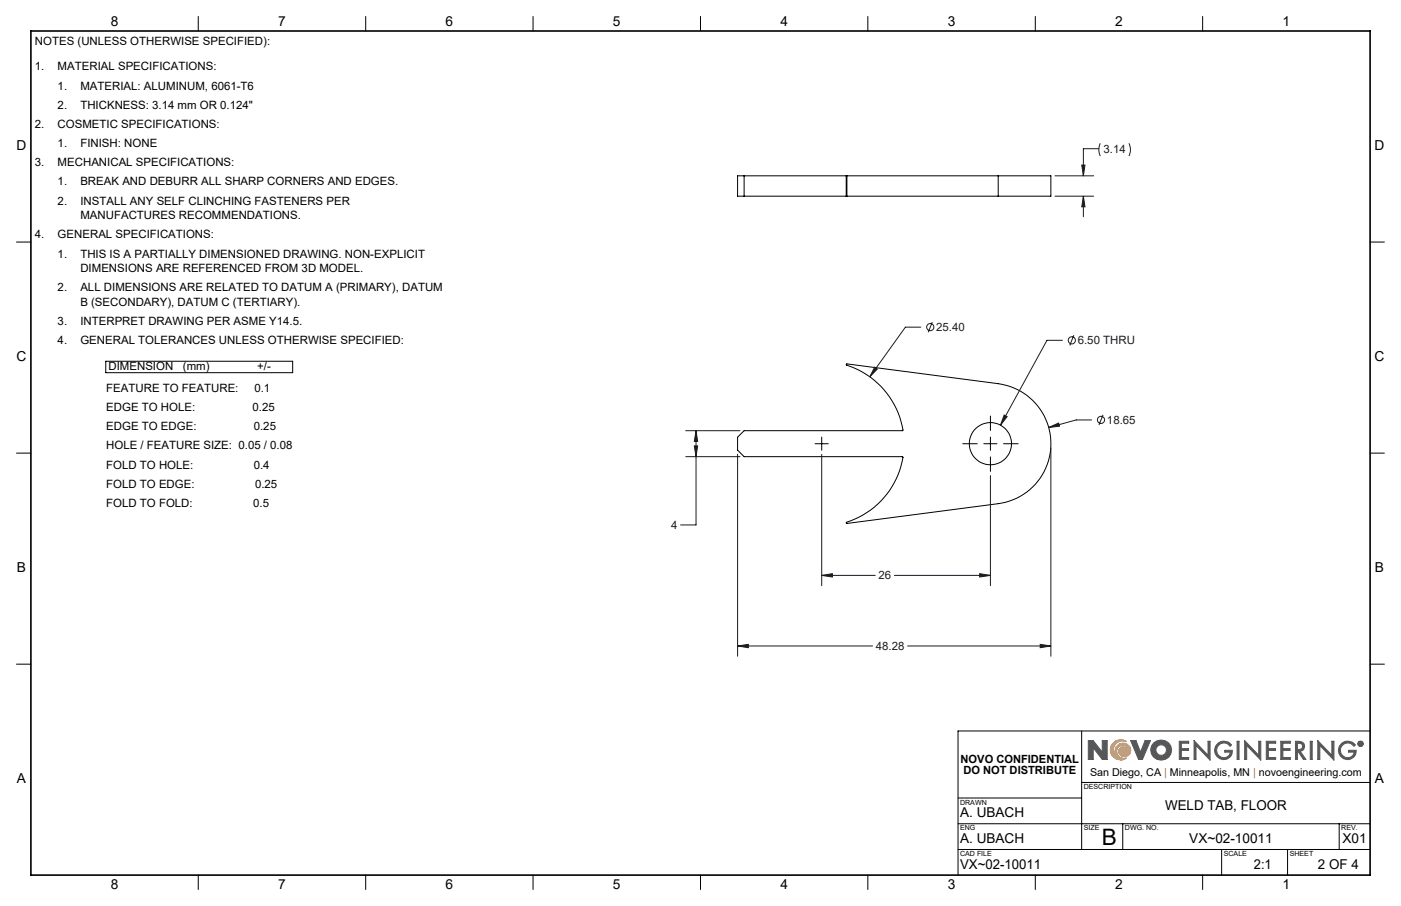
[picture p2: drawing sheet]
<svg xmlns="http://www.w3.org/2000/svg" width="432mm" height="279mm" viewBox="0 0 432 279" stroke-linecap="round" stroke-linejoin="round" font-family="sans-serif">
<g fill="none" stroke="#000" stroke-width=".31">
<path d="M61.1 5.1v4.5M112.7 5.1v4.5M164.3 5.1v4.5M215.9 5.1v4.5M267.5 5.1v4.5M319.1 5.1v4.5M370.7 5.1v4.5M229.3 54.2v6.3M260.8 54.2h.2M260.8 54.2h-33.5v6.3h33.5M260.8 54.2v6.3M261 54.2v6.3"/>
<path d="M261 54.2h46.7M307.7 54.2h16.2v6.3h-16.2M307.7 54.2v6.3M5.1 74.6h4.4M260.8 60.5h.2M261 60.5h46.7M422.3 74.6h4.4M5.1 139.7h4.4M229.3 132.8h48.9a25.2 25.2 0 0 0-17.4-20.3l.2-.3 46.7 6.1a18.7 18.7 0 0 1 16.2 18.5 18.7 18.7 0 0 1-16.2 18.5l-46.7 6.1-.2-.2a25.3 25.3 0 0 0 17.4-20.3l-48.9-.1-2-2v-4zM422.3 139.7h4.4M5.1 204.8h4.4M422.3 204.8h4.4"/>
<path d="M333.4 225.4v36.6M422.3 225.4h-127v44.5M295.3 254h127M295.3 246.1h38.1M333.4 241.3h88.9M346 254v8M412.7 254v8M61.1 269.9v4.4M112.7 269.9v4.4M164.3 269.9v4.4M215.9 269.9v4.4M267.5 269.9v4.4"/>
<path d="M295.3 262h127M319.1 269.9v4.4M370.7 269.9v4.4M376.5 262v7.9M396.8 262v7.9"/>
<circle cx="305.3" cy="136.8" r="6.5"/>
</g>
<path d="M342.7 229.6a3.1 3.1 0 0 1 4.5-.9 2.82 2.82 0 0 0-3.9 1.7 2.82 2.82 0 0 0 2.3 3.6 2.45 2.45 0 0 1-1.1-4.2 2.45 2.45 0 0 1 4 1.5 1.88 1.88 0 0 1-1.9 2.1 1.88 1.88 0 0 1-1.8-2.2l.6-.7a1.82 1.82 0 0 1 2.4 1.5 1.89 1.89 0 0 0-2.6-2 1.89 1.89 0 0 0-.3 3.3l1.5 .6 .8-.1a3.2 3.2 0 0 1-4-.2 3.2 3.2 0 0 1-.5-4z" fill="none" stroke="#f78d2a" stroke-width=".31"/>
<g fill="none" stroke="#555759" stroke-width=".31">
<path d="M336.9 230.6v3.6h-1.5v-5.8h1.5l2.8 3.6M336.9 230.6h.1M337 230.6l2.7 3.6h1.5v-5.8h-1.5v3.6M339.7 232h.1M348.5 228.4h1.6l1.4 3.6 1.4-3.6h1.7l-2.5 5.8h-1.2zM363.5 228.6h2.9v.6h-2.3v1.7h2.2v.5h-2.2v2.2h2.3v.6h-2.9zM368 228.4l4.3 4.5v-4.3h.7v5.8l-4.4-4.5v4.3h-.6zM375.4 229.2a2.89 2.89 0 0 1 4.2 .5l-.5 .5a2.26 2.26 0 0 0-3.2-.7 2.26 2.26 0 0 0-.5 3.2 2.26 2.26 0 0 0 3.3 .4l.5-1.1h-1.7v-.6h2.3a2.78 2.78 0 0 1-4 2.5 2.78 2.78 0 0 1-.4-4.7zM381.3 228.6h.6v5.6h-.6zM383.6 228.4l4.3 4.5v-4.3h.7v5.8l-4.4-4.5v4.3h-.6zM390.3 228.6h2.9v.6h-2.3v1.7h2.2v.5h-2.2v2.2h2.3v.6h-2.9zM394.8 228.6h2.9v.6h-2.3v1.7h2.2v.5h-2.2v2.2h2.3v.6h-2.9z"/>
<path d="M399.3 228.6a2.74 2.74 0 0 1 2.6 .8l.2 .8-.3 .9-1.1 .6 1.8 2.5h-.8l-1.7-2.5h-.1v2.5h-.6zM399.9 229.2l1.1 .1a1.02 1.02 0 0 1 0 1.7l-1.1 .2zM403.8 228.6h.6v5.6h-.6zM406.2 228.4l4.3 4.5v-4.3h.6v5.8l-4.3-4.5v4.3h-.6zM413.6 229.2a2.89 2.89 0 0 1 4.2 .5l-.5 .5a2.25 2.25 0 0 0-3.3-.7 2.25 2.25 0 0 0-.2 3.4 2.25 2.25 0 0 0 3.4-.3l.1-.6h-1.6v-.6h2.3a2.79 2.79 0 0 1-4 2.5 2.79 2.79 0 0 1-.4-4.7zM419 228.9l.6 .1-.1 .4 .2 .4-.4-.4-.3 .4zM419.2 229l.3 .2-.3 .1z"/>
<circle cx="357.9" cy="231.3" r="1.64"/>
<circle cx="357.9" cy="231.3" r="3.2"/>
<circle cx="419.3" cy="229.4" r=".85"/>
<circle cx="419.3" cy="229.4" r=".71"/>
</g>
<path d="M9.5 9.6h412.8v260.3h-412.8z" fill="none" stroke="#000" stroke-width=".5"/>
<path d="M343 229.1a3.2 3.2 0 0 1 4.2-.4 2.82 2.82 0 0 0-3.9 1.7 2.82 2.82 0 0 0 2.3 3.6 2.43 2.43 0 0 1-1.9-2.8 2.43 2.43 0 0 1 2.7-2 2.43 2.43 0 0 1 2.1 2.7 1.82 1.82 0 0 1-2.5 1.5 1.82 1.82 0 0 1-.9-2.7 1.73 1.73 0 0 1 2.7 1.3 1.9 1.9 0 0 0-2.6-2 1.9 1.9 0 0 0-.3 3.3l.8 .5h1.5a3.2 3.2 0 0 1-4.2-.4 3.2 3.2 0 0 1 0-4.3z" fill-rule="evenodd" fill="#f78d2a"/>
<path d="M335.4 228.4v5.8h1.5v-3.6l2.8 3.6h1.5v-5.8h-1.5v3.6l-2.8-3.6zM348.5 228.4l2.4 5.8h1.2l2.5-5.8h-1.7l-1.4 3.6-1.4-3.6zM355.6 229.1a3.1 3.1 0 0 0 .2 4.6 3.1 3.1 0 0 0 4.6-.6 3.1 3.1 0 0 0-1-4.5l-1.8-.4-1 .3zM356.2 231.3a1.65 1.65 0 0 1 3.3 0 1.65 1.65 0 0 1-3.3 0zM363.5 228.6v5.6h2.9v-.6h-2.3v-2.2h2.2v-.5h-2.2v-1.7h2.3v-.6zM368 228.4v5.8h.6v-4.3l4.4 4.5v-5.8h-.7v4.3zM375.2 229.3a2.79 2.79 0 0 0 .7 4.7 2.79 2.79 0 0 0 3.9-2.6h-2.3v.6h1.7a2.16 2.16 0 0 1-3 1.4 2.16 2.16 0 0 1-.9-3.2 2.22 2.22 0 0 1 3.8 0l.5-.5a2.92 2.92 0 0 0-4.4-.4zM381.3 228.6v5.6h.6v-5.6zM383.6 228.4v5.8h.6v-4.3l4.4 4.5v-5.8h-.7v4.3zM390.3 228.6v5.6h2.9v-.6h-2.3v-2.2h2.2v-.5h-2.2v-1.7h2.3v-.6zM394.8 228.6v5.6h2.9v-.6h-2.3v-2.2h2.2v-.5h-2.2v-1.7h2.3v-.6zM399.3 228.6v5.6h.6v-2.5l1.8 2.5h.8l-1.8-2.5 1.1-.6 .3-1.3a1.6 1.6 0 0 0-2.1-1.2zM399.9 229.2l1.3 .3 .3 .4-.3 1-1.3 .3zM403.8 228.6v5.6h.6v-5.6zM406.2 228.4v5.8h.6v-4.3l4.3 4.5v-5.8h-.6v4.3zM413.3 229.4a2.79 2.79 0 0 0 .9 4.6 2.79 2.79 0 0 0 3.8-2.6h-2.3v.6h1.6a2.18 2.18 0 0 1-3.2 1.3 2.18 2.18 0 0 1-.4-3.5 2.22 2.22 0 0 1 3.6 .4l.5-.5a2.89 2.89 0 0 0-4.5-.3zM419 228.9v.9h.2v-.4l.5 .4-.2-.4 .2-.4zM419.2 229l.3 .2-.3 .1zM418.5 229.4a.85 .85 0 0 0 1.7 0 .85 .85 0 0 0-1.7 0zM418.6 229.4a.71 .71 0 0 1 1.4 0 .71 .71 0 0 1-1.4 0z" fill-rule="evenodd" fill="#555759"/>
<g fill="none" stroke="#191924" stroke-width=".31">
<path d="M325.2 54.2h11.9M333.4 50.9h1l-.5 3.3zM338.7 45.9h-4.8v8.3M339.1 44.2l-.4 1.8 .4 2.1M347.9 44.2l.5 1.5v.9l-.5 1.5M325.2 60.5h11.9M333.9 60.5l.5 3.3h-1zM333.9 60.5v6.4M287.3 99.3l-1.2 3.1M269.6 113.2l.8 .6-2.3 2.4zM283.8 100.9h-4.8l-10.9 15.3M327.4 105h-4.7l-14.3 26.1"/>
<path d="M331 103.4l-1.3 3.1M211.3 132.8h16.8M214 137.5h1l-.5 3.3zM214.5 132.8l.5 3.3h-1zM214.5 132.8v29.1h-4.7M309.5 128l.9 .5-2 2.6zM323.2 131.8l3.1-1.3 .2 .9zM323.9 138.1v64.3M336.4 129.5h-4.7l-8.5 2.3M340 127.9l-1.3 3.2M211.3 140.8h16.8M227.3 140.1v62.3"/>
<path d="M253.3 140.1v40.5M305.3 146.6v34M253.3 177.4l3.2-.5v1zM253.3 177.4h16.5M275.7 177.4h29.6M301.9 176.9l3.4 .5-3.4 .5zM227.3 199.2l3.3-.5v1zM227.3 199.2h41.6M279.7 199.2h44.2M320.6 198.7l3.3 .5-3.3 .5z"/>
<circle cx="286.7" cy="100.9" r="1.11"/>
<circle cx="330.3" cy="105" r="1.1"/>
<circle cx="339.3" cy="129.5" r="1.09"/>
</g>
<path d="M32.6 111.4h57.6v3.5h-57.6zM251.2 136.8h4.1M253.3 134.8v4.1M296.7 136.8h4.5M303.2 136.8h4.1M305.3 128.3v4.5M305.3 134.8v4.1M309.3 136.8h4.5M305.3 140.9v4.5" fill="none" stroke="#000" stroke-width=".31"/>
<path d="M253.3 177.4l3.2-.5v1zM301.9 176.9l3.4 .5-3.4 .5zM214.5 132.8l.5 3.3h-1zM214 137.5h1l-.5 3.3zM227.3 199.2l3.3-.5v1zM320.6 198.7l3.3 .5-3.3 .5zM323.2 131.8l3.3-.4-.2-.9zM269.6 113.2l-1.5 3 2.3-2.4zM309.5 128l-1.1 3.1 2-2.6zM333.9 60.5l.5 3.3h-1zM333.4 50.9h1l-.5 3.3z" fill="#191924"/>
<text font-size="7" x="339.5" y="260.5">B</text>
<g font-size="4.2">
<text x="34.1" y="8.1">8</text>
<text x="85.7" y="8.1">7</text>
<text x="137.3" y="8.1">6</text>
<text x="188.9" y="8.1">5</text>
<text x="240.5" y="8.1">4</text>
<text x="292.1" y="8.1">3</text>
<text x="343.7" y="8.1">2</text>
<text x="395.3" y="8.1">1</text>
<text x="5.1" y="46.4">D</text>
<text x="423.7" y="46.4">D</text>
<text x="5.1" y="111.4">C</text>
<text x="423.7" y="111.4">C</text>
<text x="5.2" y="176.5">B</text>
<text x="423.8" y="176.5">B</text>
<text x="5.2" y="241.6">A</text>
<text x="423.8" y="241.6">A</text>
<text x="359.1" y="249.9">WELD TAB, FLOOR</text>
<text x="295.9" y="252">A. UBACH</text>
<text x="295.9" y="260">A. UBACH</text>
<text x="366.5" y="260">VX~02-10011</text>
<text x="413.8" y="260">X01</text>
<text x="295.9" y="267.9">VX~02-10011</text>
<text x="386.5" y="267.9">2:1</text>
<text x="406.2" y="267.9">2 OF 4</text>
<text x="34.1" y="274.2">8</text>
<text x="85.7" y="274.2">7</text>
<text x="137.3" y="274.2">6</text>
<text x="188.9" y="274.2">5</text>
<text x="240.5" y="274.2">4</text>
<text x="292.1" y="274.2">3</text>
<text x="343.7" y="274.2">2</text>
<text x="395.3" y="274.2">1</text>
</g>
<g font-size="3.5">
<text x="10.8" y="13.8">NOTES (UNLESS OTHERWISE SPECIFIED):</text>
<text x="10.8" y="21.7">1.</text>
<text x="17.8" y="21.7">MATERIAL SPECIFICATIONS:</text>
<text x="17.8" y="27.6">1.</text>
<text x="24.8" y="27.6">MATERIAL: ALUMINUM, 6061-T6</text>
<text x="17.8" y="33.5">2.</text>
<text x="24.8" y="33.5">THICKNESS: 3.14 mm OR 0.124&quot;</text>
<text x="10.8" y="39.4">2.</text>
<text x="17.8" y="39.4">COSMETIC SPECIFICATIONS:</text>
<text x="17.8" y="45.3">1.</text>
<text x="24.8" y="45.3">FINISH: NONE</text>
<text x="10.8" y="51.3">3.</text>
<text x="17.8" y="51.3">MECHANICAL SPECIFICATIONS:</text>
<text x="17.8" y="57.2">1.</text>
<text x="24.8" y="57.2">BREAK AND DEBURR ALL SHARP CORNERS AND EDGES.</text>
<text x="17.8" y="63.1">2.</text>
<text x="24.8" y="63.1">INSTALL ANY SELF CLINCHING FASTENERS PER</text>
<text x="24.8" y="67.6">MANUFACTURES RECOMMENDATIONS.</text>
<text x="10.8" y="73.5">4.</text>
<text x="17.8" y="73.5">GENERAL SPECIFICATIONS:</text>
<text x="17.8" y="79.4">1.</text>
<text x="24.8" y="79.4">THIS IS A PARTIALLY DIMENSIONED DRAWING. NON-EXPLICIT</text>
<text x="24.8" y="83.9">DIMENSIONS ARE REFERENCED FROM 3D MODEL.</text>
<text x="17.8" y="89.9">2.</text>
<text x="24.8" y="89.9">ALL DIMENSIONS ARE RELATED TO DATUM A (PRIMARY), DATUM</text>
<text x="24.8" y="94.4">B (SECONDARY), DATUM C (TERTIARY).</text>
<text x="17.8" y="100.3">3.</text>
<text x="24.8" y="100.3">INTERPRET DRAWING PER ASME Y14.5.</text>
<text x="17.8" y="106.2">4.</text>
<text x="24.8" y="106.2">GENERAL TOLERANCES UNLESS OTHERWISE SPECIFIED:</text>
<text x="33.4" y="114.1">DIMENSION</text>
<text x="56.4" y="114.1">(mm)</text>
<text x="79.3" y="114.1">+/-</text>
<text x="32.7" y="120.9">FEATURE TO FEATURE:</text>
<text x="78.4" y="120.9">0.1</text>
<text x="32.7" y="126.8">EDGE TO HOLE:</text>
<text x="77.8" y="126.8">0.25</text>
<text x="32.7" y="132.7">EDGE TO EDGE:</text>
<text x="78.2" y="132.7">0.25</text>
<text x="32.7" y="138.6">HOLE / FEATURE SIZE: 0.05 / 0.08</text>
<text x="32.7" y="144.5">FOLD TO HOLE:</text>
<text x="78.2" y="144.5">0.4</text>
<text x="32.7" y="150.4">FOLD TO EDGE:</text>
<text x="78.6" y="150.4">0.25</text>
<text x="32.7" y="156.3">FOLD TO FOLD:</text>
<text x="78" y="156.3">0.5</text>
<text x="296.1" y="235.2">NOVO CONFIDENTIAL</text>
<text x="296.9" y="238.7">DO NOT DISTRIBUTE</text>
</g>
<g font-size="3.5" fill="#191924">
<text x="340.1" y="47.3">3.14</text>
<text x="288.6" y="102">25.40</text>
<text x="332.2" y="106.1">6.50 THRU</text>
<text x="341.2" y="130.7">18.65</text>
<text x="206.8" y="163">4</text>
<text x="270.8" y="178.6">26</text>
<text x="269.9" y="200.4">48.28</text>
</g>
<text font-size="3.3" x="336" y="239.4">San Diego, CA | Minneapolis, MN | novoengineering.com</text>
<g font-size="2.2">
<text x="334" y="243.4">DESCRIPTION</text>
<text x="295.9" y="248.2">DRAWN</text>
<text x="295.9" y="256.1">ENG</text>
<text x="334" y="256.1">SIZE</text>
<text x="346.7" y="256.1">DWG. NO.</text>
<text x="413.4" y="256.1">REV.</text>
<text x="295.9" y="264">CAD FILE</text>
<text x="377.2" y="264">SCALE</text>
<text x="397.5" y="264">SHEET</text>
</g>
</svg>
